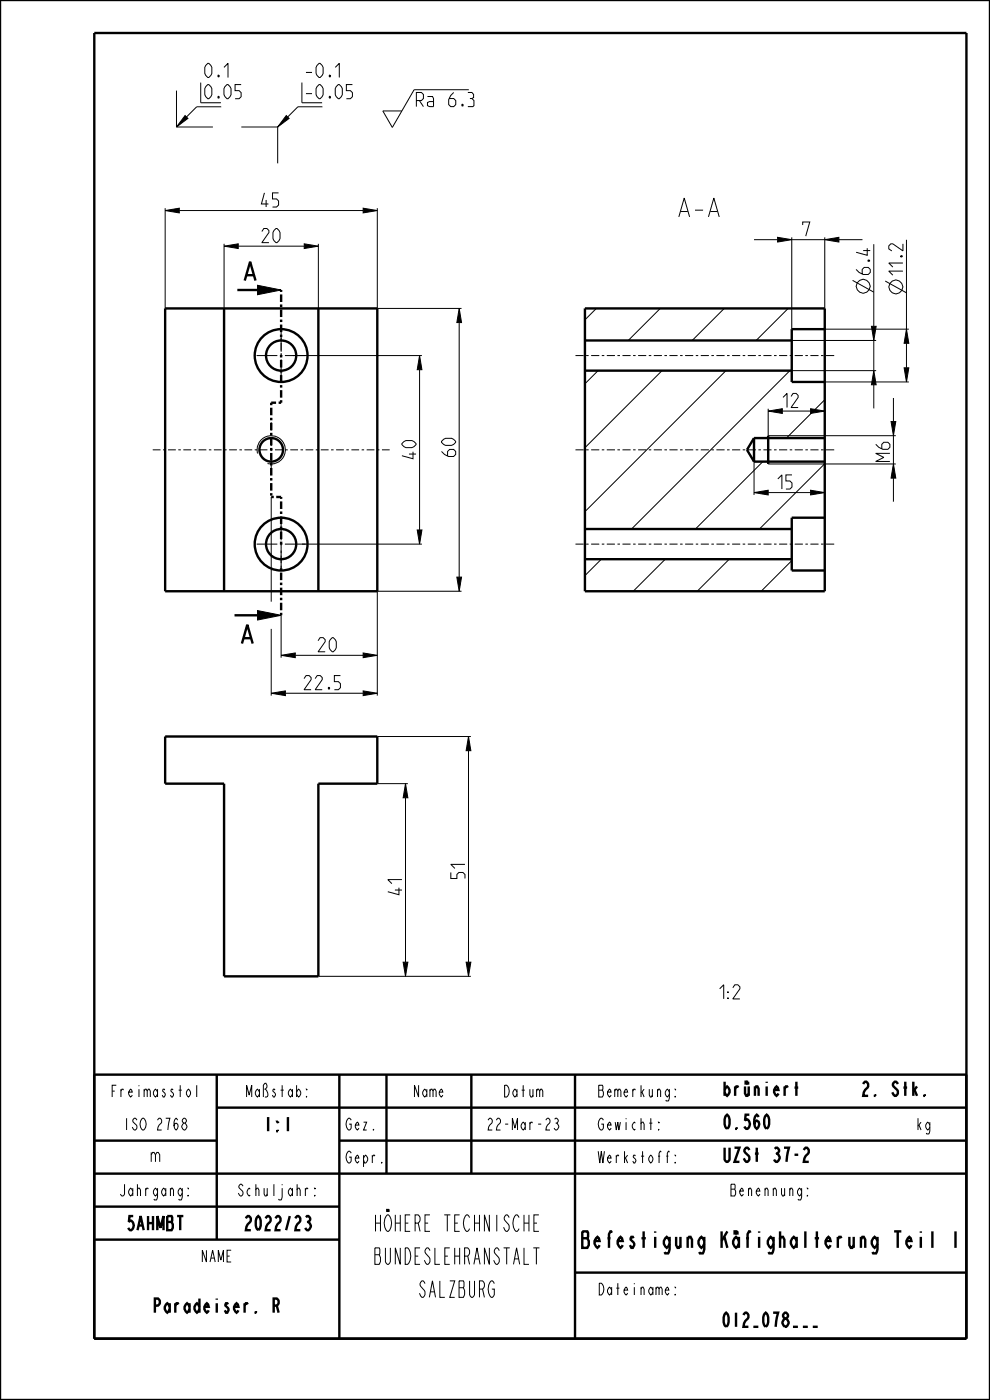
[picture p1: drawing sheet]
<svg xmlns="http://www.w3.org/2000/svg" width="210mm" height="297mm" viewBox="0 0 210 297" stroke-linecap="round" stroke-linejoin="round" font-family="sans-serif">
<g fill="#000">
<path d="M39.3 24.5l.6 .6-2.5 1.8zM60.7 24.5l.6 .6-2.4 1.8zM35 44.7l3-.5v1zM47.5 52.2l3-.5v1zM64.5 51.7l3 .5-3 .5zM77 44.2l3 .5-3 .5zM164.9 50.3l3 .5-3 .5zM174.9 50.8l3-.5v1zM54.6 60.5l5 1-5 1zM89 75.4l.5 3h-1zM97.4 65.4l.5 3h-1zM184.9 69.2h1l-.5 3z"/>
<path d="M185.4 78.6l.5 3h-1zM192.3 69.8l.5 3h-1zM162.9 87.2l3-.5v1zM171.9 86.7l3 .5-3 .5zM189 89.4h1l-.5 3zM189.5 98.4l.5 3h-1zM191.8 78h1l-.5 3zM88.5 112.4h1l-.5 3zM159.9 104.5l3-.5v1zM171.9 104l3 .5-3 .5zM54.6 129.5l5 1-5 1zM59.6 139l3-.5v1z"/>
<path d="M77 138.5l3 .5-3 .5zM96.9 122.4h1l-.5 3zM57.5 147.1l3-.5v1zM77 146.6l3 .5-3 .5zM99.4 156.2l.5 3h-1zM86 166.2l.5 3h-1zM85.5 204.1h1l-.5 3zM98.9 204.1h1l-.5 3z"/>
</g>
<g fill="none" stroke="#000" stroke-width=".21">
<path d="M37.4 19.2v7.7M99.4 19h-11.6l-4.6 8-2-3.5h4M37.4 26.9h7.8M39.3 24.5l.6 .6-2.5 1.8zM46.9 22.7h-5.2l-4.3 4.2M51.2 26.9h7.7M58.9 26.9v7.8M60.7 24.5l.6 .6-2.4 1.8zM68.4 22.7h-5.2l-4.3 4.2M35 44.7l3-.5v1zM35 44.2v21.2M38 44.7h39"/>
<path d="M47.5 52.2l3-.5v1zM47.5 51.7v13.7M50.5 52.2h14M64.5 51.7l3 .5-3 .5zM67.5 51.7v13.7M77 44.2l3 .5-3 .5zM80 44.2v21.2h17.9M159.9 50.8h5M164.9 50.3l3 .5-3 .5zM167.9 50.3v19.5M167.9 50.8h7M174.9 50.8l3-.5v1z"/>
<path d="M174.9 50.3v15.1M177.9 50.8h5M180.9 59.5l4.5 2.5M185.4 51.8v17.4M187.8 59.6l4.5 2.5M192.3 50.9v18.9M54.6 60.5l5 1-5 1zM62.1 75.4h27.4M89 75.4l.5 3h-1zM89 78.4v34M97.4 65.4l.5 3h-1zM97.4 68.4v54"/>
<path d="M126.5 65.4l-2.4 2.5M126.9 78.6l-2.8 2.8M140.1 65.4l-6.8 6.8M140.4 78.6l-16.3 16.4M153.6 65.4l-6.8 6.8M154 78.6l-29.9 29.9M167.2 65.4l-6.8 6.8M167.6 78.6l-33.6 33.6M167.9 78.6h18M167.9 72.2h18M174.9 69.8h17.9M184.9 69.2h1l-.5 3z"/>
<path d="M185.4 78.6l.5 3h-1zM185.4 72.2v6.4M191.8 78h1l-.5 3zM192.3 69.8l.5 3h-1zM192.3 72.8v5.2M54.6 96.2a3 3 0 0 1 2.7-3.8 3 3 0 0 1 3.2 3.3 3 3 0 0 1-3.7 2.6M159.9 97.9v7.1M161.8 97.9l-14.3 14.3M162.9 87.2l3-.5v1zM162.9 98.4h27.1M162.9 86.7v5.7h27.1M165.9 87.2h6"/>
<path d="M171.9 86.7l3 .5-3 .5zM174.9 84.8l-8.1 8.1M174.9 98.4l-13.8 13.8M174.9 81h17.9M185.4 81.6v5M189 89.4h1l-.5 3zM189.5 98.4l.5 3h-1zM189.5 84.4v5M57.5 105.4v22.2M64.1 115.4h25.4M88.5 112.4h1l-.5 3zM127.6 118.6l-3.5 3.5"/>
<path d="M141.1 118.6l-6.8 6.8M154.7 118.6l-6.8 6.8M159.9 104.5l3-.5v1zM162.9 104.5h9M167.9 118.9l-6.4 6.5M171.9 104l3 .5-3 .5zM189.5 101.4v5M54.6 129.5l5 1-5 1zM57.5 133.4v14.2M59.6 139l3-.5v1zM59.6 130.5v9M62.6 139h14.4"/>
<path d="M77 138.5l3 .5-3 .5zM96.9 122.4h1l-.5 3zM97.9 125.4h-17.9v22.2M57.5 147.1l3-.5v1zM60.5 147.1h16.5M77 146.6l3 .5-3 .5zM80 156.2h19.9M99.4 156.2l.5 3h-1zM99.4 159.2v44.9M80 166.2h6.5M86 166.2l.5 3h-1zM86 169.2v34.9"/>
<path d="M67.5 207.1h32.4M85.5 204.1h1l-.5 3zM98.9 204.1h1l-.5 3z"/>
<circle cx="183.1" cy="60.8" r="1.47"/>
<circle cx="190" cy="60.9" r="1.47"/>
</g>
<g fill="none" stroke="#000" stroke-width=".51">
<path d="M0 0h210v297h-210zM20 7h185v277h-185zM51.9 59.5l1.2-4 1.1 4M52.3 58.4h1.5M35 65.4h45v60h-45zM47.5 65.4v60M50.3 61.5h4.3M67.5 65.4v60M124.1 65.4h50.8v60h-50.8zM124.1 78.6h43.8M124.1 72.2h43.8M174.9 69.8h-7v11.2h7"/>
<path d="M159.9 97.9h15M159.9 92.9h15M159.9 92.9l-1.5 2.5 1.5 2.5M159.9 92.9v5M162.9 92.4v6M124.1 118.6h43.8M124.1 112.2h43.8M174.9 109.8h-7v11.2h7M49.7 130.5h4.9M51.3 136.5l1.2-4 1.1 4M51.7 135.4h1.5M35 156.2h45v10h-12.5v40.9h-20v-40.9h-12.5z"/>
<path d="M20 228h185v56M46 235h159M46 228v35M72 228v56M82 228v21M100 228v21M122 228v56M183.1 230l.4-.5h.3a1 1 0 0 1-.3 1.7l-.4 1.3h1.1M20 242h26M20 249h185M20 256h52M72 242h133"/>
<path d="M20 263h52M122 270h83"/>
<circle cx="57.5" cy="95.4" r="2.5"/>
</g>
<path d="M59.6 71.5v-10M57.5 85.4v20M59.6 85.4v-10M59.6 85.4h-2.1M57.5 105.4h2.1M59.6 115.4v-10M59.6 130.5v-10" fill="none" stroke="#000" stroke-width=".51" stroke-dasharray=".5 .5 1.6 .5" stroke-linecap="butt"/>
<path d="M59.6 75.4v-3.9M59.6 120.5v-5.1" fill="none" stroke="#000" stroke-width=".21" stroke-dasharray=".5 .5 1.6 .5" stroke-linecap="butt"/>
<!-- layer: A_ACHSEN -->
<g fill="none" stroke="#000" stroke-width=".21">
<path d="M54.4 75.4h4.4M59.4 75.4h.5M59.6 70.2v4.4M59.6 75.2v.5M59.6 76.2v4.4M60.4 75.4h4.4M122.1 75.4h1.7M124.3 75.4h.6M125.4 75.4h1.7M127.7 75.4h.5M128.7 75.4h1.7M131 75.4h.5"/>
<path d="M132 75.4h1.8M134.3 75.4h.5M135.4 75.4h1.7M137.6 75.4h.5M138.7 75.4h1.7M140.9 75.4h.6M142 75.4h1.7M144.3 75.4h.5M145.3 75.4h1.8M147.6 75.4h.5M148.6 75.4h1.8M150.9 75.4h.5"/>
<path d="M152 75.4h1.7M154.2 75.4h.6M155.3 75.4h1.7M157.5 75.4h.6M158.6 75.4h1.7M160.9 75.4h.5M161.9 75.4h1.8M164.2 75.4h.5M165.3 75.4h1.7M167.5 75.4h.5M168.6 75.4h1.7M170.8 75.4h.6"/>
<path d="M171.9 75.4h1.7M174.2 75.4h.5M175.2 75.4h1.7M32.4 95.4h1.6M34.6 95.4h.5M35.6 95.4h1.7M37.8 95.4h.6M38.9 95.4h1.6M41.1 95.4h.5M42.1 95.4h1.7M44.3 95.4h.5M45.4 95.4h1.6"/>
<path d="M47.5 95.4h.6M48.6 95.4h1.7M50.8 95.4h.5M51.9 95.4h1.6M54 95.4h.6M55.1 95.4h1.6M57.3 95.4h.5M57.5 89.6v1.7M57.5 91.8v.6M57.5 92.9v1.7M57.5 95.2v.5M57.5 96.2v3.8"/>
<path d="M58.3 95.4h1.7M60.5 95.4h.5M61.6 95.4h1.6M63.7 95.4h.6M64.8 95.4h1.7M67 95.4h.5M68.1 95.4h1.6M70.2 95.4h.6M71.3 95.4h1.6M73.5 95.4h.5M74.5 95.4h1.7M76.7 95.4h.5"/>
<path d="M77.8 95.4h1.6M80 95.4h.5M81 95.4h1.7M122.1 95.4h1.7M124.3 95.4h.6M125.4 95.4h1.7M127.7 95.4h.5M128.7 95.4h1.7M131 95.4h.5M132 95.4h1.8M134.3 95.4h.5M135.4 95.4h1.7"/>
<path d="M137.6 95.4h.5M138.7 95.4h1.7M140.9 95.4h.6M142 95.4h1.7M144.3 95.4h.5M145.3 95.4h1.7M147.6 95.4h.5M148.6 95.4h1.8M150.9 95.4h.5M152 95.4h1.7M154.2 95.4h.6M155.3 95.4h1.7"/>
<path d="M157.5 95.4h.6M158.6 95.4h1.7M160.9 95.4h.5M161.9 95.4h1.8M164.2 95.4h.5M165.3 95.4h1.7M167.5 95.4h.5M168.6 95.4h1.7M170.8 95.4h.6M171.9 95.4h1.7M174.2 95.4h.5M175.2 95.4h1.7"/>
<path d="M54.4 115.4h4.4M59.4 115.4h.5M59.6 110.2v4.4M59.6 115.2v.5M59.6 116.2v4.4M60.4 115.4h4.4M122.1 115.4h1.7M124.3 115.4h.6M125.4 115.4h1.7M127.7 115.4h.5M128.7 115.4h1.7M131 115.4h.5"/>
<path d="M132 115.4h1.8M134.3 115.4h.5M135.4 115.4h1.7M137.6 115.4h.5M138.7 115.4h1.7M140.9 115.4h.6M142 115.4h1.7M144.3 115.4h.5M145.3 115.4h1.8M147.6 115.4h.5M148.6 115.4h1.8M150.9 115.4h.5"/>
<path d="M152 115.4h1.7M154.2 115.4h.6M155.3 115.4h1.7M157.5 115.4h.6M158.6 115.4h1.7M160.9 115.4h.5M161.9 115.4h1.8M164.2 115.4h.5M165.3 115.4h1.7M167.5 115.4h.5M168.6 115.4h1.7M170.8 115.4h.6"/>
<path d="M171.9 115.4h1.7M174.2 115.4h.5M175.2 115.4h1.7"/>
</g>
<g fill="none" stroke="#000" stroke-width=".51">
<circle cx="59.6" cy="75.4" r="5.6"/>
<circle cx="59.6" cy="75.4" r="3.2"/>
<circle cx="59.6" cy="115.4" r="5.6"/>
<circle cx="59.6" cy="115.4" r="3.2"/>
</g>
<text font-size="5.2" x="144.3" y="46">A-A</text>
<g font-size="4.6">
<text x="77.1" y="261.2">HÖHERE TECHNISCHE</text>
<text x="77.1" y="268.2">BUNDESLEHRANSTALT</text>
<text x="118.4" y="264.7">Befestigung Käfighalterung Teil 1</text>
<text x="87.6" y="275.2">SALZBURG</text>
</g>
<g font-size="3.9">
<text x="43.4" y="16.4">0.1</text>
<text x="64.9" y="16.4">-0.1</text>
<text x="43.4" y="20.9">0.05</text>
<text x="64.9" y="20.9">-0.05</text>
<text x="88.3" y="22.6">Ra 6.3</text>
<text x="55.5" y="43.9">45</text>
<text x="55.5" y="51.5">20</text>
<text x="170.3" y="50.1">7</text>
<text x="184.6" y="58.2" transform="rotate(-90 184.6 58.2)">6.4</text>
<text x="191.5" y="58.4" transform="rotate(-90 191.5 58.4)">11.2</text>
<text x="166.1" y="86.5">12</text>
<text x="88.2" y="97.3" transform="rotate(-90 88.2 97.3)">40</text>
<text x="96.7" y="96.8" transform="rotate(-90 96.7 96.8)">60</text>
<text x="188.8" y="97.9" transform="rotate(-90 188.8 97.9)">M6</text>
<text x="165" y="103.7">15</text>
<text x="67.5" y="138.3">20</text>
<text x="64.5" y="146.3">22.5</text>
<text x="85.3" y="189.8" transform="rotate(-90 85.3 189.8)">41</text>
<text x="98.6" y="186.4" transform="rotate(-90 98.6 186.4)">51</text>
<text x="150.8" y="211.9">1:2</text>
<text x="153.2" y="232.5">brüniert</text>
<text x="185.9" y="232.5">2. Stk.</text>
<text x="55.5" y="240">1:1</text>
<text x="153.2" y="239.5">0.560</text>
<text x="31.6" y="246.5">m</text>
<text x="153.2" y="246.5">UZSt 37-2</text>
<text x="26" y="261">5AHMBT</text>
<text x="50.8" y="261">2022/23</text>
<text x="30.8" y="278.5">Paradeiser. R</text>
<text x="151.8" y="281.5">012_078___</text>
</g>
<g font-size="3.3">
<text x="22.3" y="232.7">Freimasstol</text>
<text x="51.2" y="232.7">Maßstab:</text>
<text x="87.1" y="232.7">Name</text>
<text x="106.1" y="232.7">Datum</text>
<text x="127.1" y="232.7">Bemerkung:</text>
<text x="25.2" y="239.7">ISO 2768</text>
<text x="73.2" y="239.7">Gez.</text>
<text x="102.2" y="239.7">22-Mar-23</text>
<text x="127.1" y="239.7">Gewicht:</text>
<text x="194.2" y="239.7">kg</text>
<text x="73.2" y="246.7">Gepr.</text>
<text x="127.1" y="246.7">Werkstoff:</text>
<text x="24.2" y="253.7">Jahrgang:</text>
<text x="49.2" y="253.7">Schuljahr:</text>
<text x="153.7" y="253.7">Benennung:</text>
<text x="42.1" y="267.7">NAME</text>
<text x="127.1" y="274.7">Dateiname:</text>
</g>
</svg>
